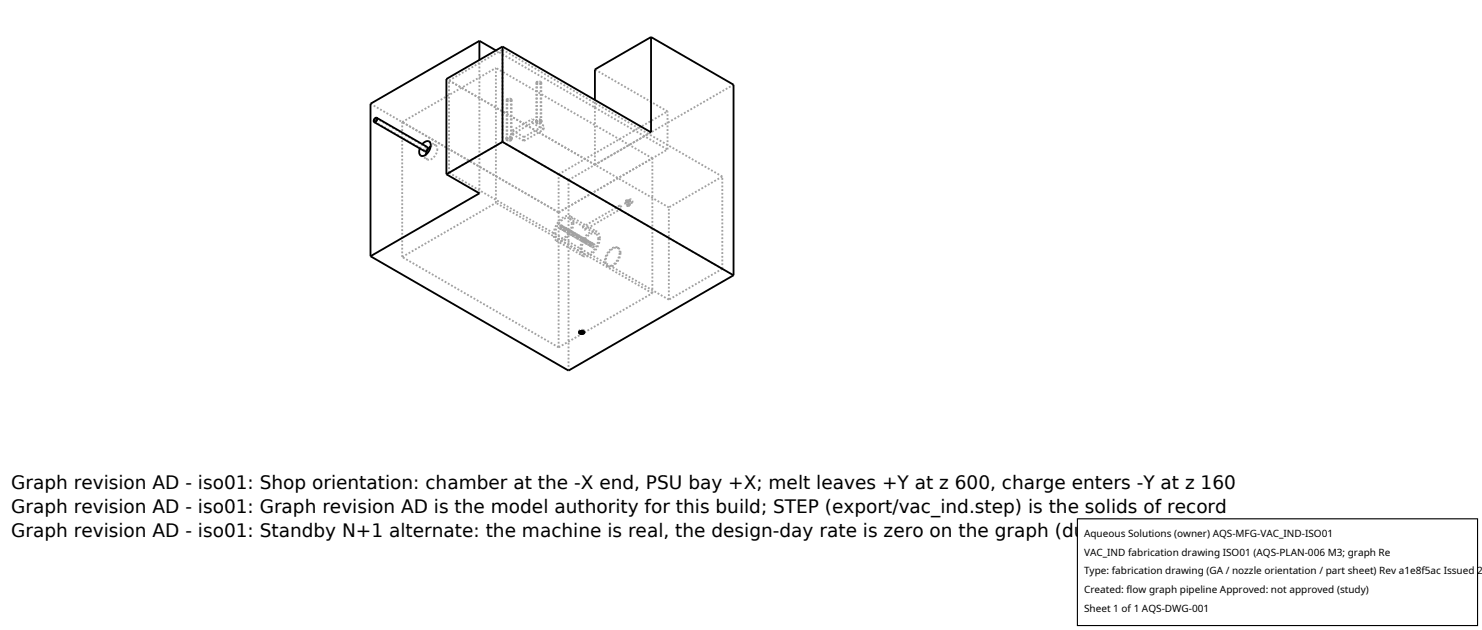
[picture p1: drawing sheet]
<svg xmlns="http://www.w3.org/2000/svg" width="212mm" height="90mm" viewBox="0 0 212 90" stroke-linecap="round" stroke-linejoin="round" font-family="sans-serif">
<g fill="none" stroke="#a0a0a0" stroke-width=".26" stroke-dasharray=".3 .3" stroke-linecap="butt">
<path d="M52.9 14.8l26.9 15.5M53.5 17.4l7.2 4.1M53.8 16.9l7.2 4.2M57.4 17.4l13.4-7.7M64.1 11.5l7.7-4.4M68.5 14v-5.4M68.5 14l-4.7-2.7M70.8 7.2l14.2 8.2M72.3 19.7l.1 .2h.3h.3l.1-.2M72.3 19.9l.1 .1 .3 .1 .3-.1 .1-.1M72.3 19.7v.2M72.4 19.9l.2-.2h.4"/>
<path d="M72.4 14.3l.1-.2h.5M72.4 14.3v5.6M72.5 14.3l.1-.2 .3 .1M72.5 19.9l.1-.2 .3 .1M72.5 14.3v5.6M72.9 14.2l.1 .1M72.9 19.8l.1 .1M73 19.7l.1 .2M73 14.1l.1 .2M73 14.3l-.3 .1-.2-.1M73 19.9l-.3 .1-.2-.1M73 14.3v5.6"/>
<path d="M73 19.6l-.4-.1-.3 .2M73 19.7h-.4l-.3 .2M73.1 19.9l-.4 .2-.2-.1-.1-.1M73.1 14.3l-.4 .2-.2-.1-.1-.1M73.1 14.3v5.6M73.1 19.7l-.1-.1M73.1 19.9l-.1-.2M73.1 19.7v.2M73.2 19.2l2.8-1.7M73.2 19.2l1.6 .9M73.2 19.2v-.6M73.2 18.6l2.8-1.6"/>
<path d="M74.8 19.6l-1.6-1M74.8 19.6l2.9-1.7M76 17.5l1.7 1M76 17.5v-.5M76.6 17.3l.1 .1 .2 .1 .3-.1 .1-.1M76.6 17.4l.1 .2 .3 .1 .2-.1 .1-.2M76.6 17.3v.1M76.6 17.4l.2-.2 .4 .1M76.6 11.8l.2-.2 .4 .1M76.6 11.8v5.6M76.7 11.8l.2-.1h.2M76.7 17.4l.2-.1h.2"/>
<path d="M76.7 11.8v5.6M77.1 11.7l.1 .1M77.1 17.3l.1 .1M77.2 17.3l.1 .1M77.2 11.7l.1 .1M77.2 11.8l-.2 .2-.3-.2M77.2 17.4l-.2 .2-.3-.2M77.2 11.8v5.6M77.2 17.1h-.4l-.2 .2M77.2 17.3l-.4-.1-.2 .2M77.3 17.4l-.1 .2h-.2h-.3l-.1-.2M77.3 11.8l-.3 .2h-.3l-.1-.2"/>
<path d="M77.3 11.8v5.6M77.3 17.3l-.1-.2M77.3 17.4l-.1-.1M77.3 17.3v.1M77.7 18.5v-.6M77.7 17.9l-1.7-.9M85 15.4l10.3 5.9M85 15.4v-1.1M95.3 15.9l-10.3-6M57.4 36.7l13.4-7.7M57.4 36.7v-19.3M60 21.2l.3-.6"/>
<path d="M60.1 22.2l1 .6M60.7 21.5h.2l.1-.3M61 21.1l-.3 .1v.3M61 21h-.2l-.1 .2-.1 .2 .1 .2M61 21.2v-.1M61.1 22.8l-.3-.3v-.4M61.3 20.2l.9 .5M61.5 20.9l.4-.2h.3M62.2 20.7l.2 .3 .1 .3M62.5 21.3l-.2 .6-.4 .6-.4 .3h-.4M64.1 24.7v-13.2M64.1 24.7l7.7-4.4"/>
<path d="M68.5 27.6v-13.6M70.8 29v-19.3M71.8 20.3v-13.2M74.8 20.1l2.9-1.6M74.8 20.1v-.5M79.5 34.4l.3 .1 .4-.1 .8-.5 .7-1 .2-1.1M79.5 34.4l3.8 2.2M79.7 34.1h.6l.7-.5 .5-.8 .2-.8M79.7 34.1l3.7 2.2M79.8 30.3v-5.4M79.8 24.9l15.5-9M79.8 30.3l15.5-9"/>
<path d="M79.8 30.3l13.4-7.7M79.8 30.3l-22.4-12.9M79.9 32.6h.2l.1-.3M79.9 32.6l.4 .2M80 32.5l.2-.2M80 32.5l.4 .3M80.2 32.3l-.2 .1v.1M80.2 32.3l.3 .2M80.2 32.2l-.3 .1v.3M80.2 32.2l.4 .2M80.2 32.3v-.1M80.3 32.8h.2l.1-.3"/>
<path d="M80.4 32.8l.2-.3M80.5 32.5l-.2 .1 .1 .2M80.6 33l.1-.1 .2-.3M80.6 33l.3 .2M80.6 32.5h-.1M80.6 32.4l-.3 .1v.3M80.6 32.9l.2-.2M80.6 32.9l.4 .2M80.6 32.5v-.1M80.8 32.6l-.2 .1v.2M80.8 32.6l.3 .2M80.8 32.7v-.1"/>
<path d="M80.8 32.5l-.2 .2v.3M80.8 32.5l.4 .3M80.9 32.6l-.1-.1M80.9 33.2l.2-.1 .1-.2M81 33.1l.2-.2M81.1 32.8l-.1 .1v.2M81.2 33.3h.2l.1-.3M81.2 33.3l.3 .2M81.2 32.9l-.1-.1M81.2 32.8l-.3 .1v.3M81.2 25.7l-1.4-.8M81.2 25.7l23.6-13.6"/>
<path d="M81.2 33.2l.2-.2M81.2 33.2l.4 .3M81.2 32.9v-.1M81.3 31.2l-.4-.1-.4 .2-.5 .4-.4 .5-.2 .6-.1 .6 .1 .4 .3 .3M81.3 31.2l3.8 2.2M81.4 33l-.2 .1v.1M81.4 33l.4 .2M81.4 32.9l-.2 .1v.3M81.4 32.9l.4 .2M81.5 33l-.1-.1M81.5 30.9l-.4-.1-.6 .2-.6 .5-.4 .6-.3 .7-.1 .7 .1 .5 .3 .4M81.5 30.9l3.8 2.2"/>
<path d="M81.5 33.5h.2l.1-.3M81.6 33.5l.2-.2M81.7 32l-.1-.5-.3-.3M81.8 33.2l-.2 .1v.2M81.8 33.7l.2-.1 .1-.2M81.8 33.7l.4 .2M81.8 33.3v-.1M81.8 33.1l-.3 .2v.2M81.8 33.6l.2-.2M81.8 33.6l.4 .2M81.8 33.2v-.1M81.9 31.8l-.1-.5-.3-.4"/>
<path d="M82 33.3l-.2 .1v.2M82 33.3l.4 .2M82 33.4v-.1M82 33.2l-.2 .2v.3M82 33.2l.4 .3M82.1 33.4l-.1-.2M82.2 33.9l.1-.1 .2-.2M82.2 33.8l.2-.2M82.4 33.5l-.2 .1v.2M82.4 34h.2l.1-.3M82.4 34l.4 .2M82.4 33.6v-.1"/>
<path d="M82.4 33.5l-.2 .1v.3M82.4 34l.2-.3M82.5 33.6l-.1-.1M82.6 33.7h-.2v.3M82.6 33.7l.4 .2M82.6 33.6l-.2 .1v.3M82.6 33.6l.4 .2M82.7 33.7l-.1-.1M82.8 34.2h.2l.1-.3M82.8 34.2l.2-.2M83 33.9l-.2 .1v.2M83 34.4l.2-.1 .1-.2"/>
<path d="M83 34.4l.4 .2M83 34v-.1M83 33.8l-.2 .2v.2M83 34.3l.2-.2M83 34.3l.4 .2M83.1 33.9l-.1-.1M83.2 34l-.2 .1v.2M83.2 34l.4 .2M83.2 34.1v-.1M83.3 33.9l-.3 .2v.3M83.3 33.9l.3 .3M83.3 36.6h.3h.4l.8-.6 .6-.9 .3-1.1"/>
<path d="M83.3 34.1v-.2M83.3 32.4v.2l.3 .2M83.4 34.6l.2-.1 .1-.2M83.4 34.5l.2-.2M83.4 36.3h.6l.7-.5 .6-.8 .1-.9M83.4 32.4h-.1M83.6 32.8v-.2l-.2-.2M83.6 34.2l-.2 .1v.2M83.6 34.7h.2l.1-.3M83.6 34.7l.4 .3M83.6 34.3v-.1M83.6 34.2l-.2 .1v.3"/>
<path d="M83.7 34.7l.2-.2M83.7 34.7l.3 .2M83.7 34.3l-.1-.1M83.8 34.4l-.1 .1v.2M83.8 34.4l.4 .2M83.9 34.5l-.1-.1M83.9 34.3l-.3 .2v.2M83.9 34.3l.3 .2M83.9 34.4v-.1M84 35l.2-.1 .1-.3M84 34.9l.2-.2M84.2 34.6l-.2 .1v.2"/>
<path d="M84.2 35.1l.2-.1 .1-.2M84.2 35.1l.4 .2M84.2 34.7v-.1M84.2 34.5l-.2 .2v.3M84.3 35l.2-.2M84.3 35l.4 .2M84.3 34.6l-.1-.1M84.4 34.7l-.1 .1v.2M84.4 34.7l.4 .2M84.5 34.8l-.1-.1M84.5 34.7l-.3 .1v.3M84.5 34.7l.4 .2"/>
<path d="M84.5 34.8v-.1M84.6 35.3l.2-.1 .1-.2M84.7 35.2l.2-.2M84.8 34.9l-.2 .2 .1 .1M84.9 35l-.1-.1M84.9 34.9l-.3 .1v.3M84.9 35v-.1M85 23.5v-8.1M85 23.5l8-4.6M85 23.5l-16.5-9.5M85.1 33.4l-.4-.1-.5 .2-.4 .3-.4 .5-.2 .6-.1 .5 .1 .5 .2 .4M85.3 33.1l-.5-.1-.6 .2-.5 .4-.5 .7-.3 .7-.1 .7 .2 .5 .3 .4"/>
<path d="M85.4 34.1l-.1-.4-.2-.3M85.7 34l-.1-.6-.3-.3M86.7 38h.5l.6-.4 .5-.8 .2-.8M86.7 38h.1M86.8 38l-.2-.3-.1-.4 .3-1 .4-.5 .4-.3 .4-.1h.3M88.2 35.4l-.3-.1-.4 .1-.8 .8-.3 1 .1 .5 .2 .3M88.2 35.4h.1M88.3 35.4l.2 .3 .1 .4M88.5 29.4h.1M88.5 29.4l-5.2 3M88.5 36l-.1-.4-.2-.2M88.6 29.4l.2 .2-.1 .2"/>
<path d="M88.6 36.1l-.1 .8-.5 .7-.6 .4h-.6M88.7 29.8l-.2-.1v-.3M88.7 29.8l-5.1 3M89.3 28.7h.2M89.4 28.8h.1M89.5 28.6h.2M89.5 28.6l-.2 .1M89.5 28.7l.3 .4v.3M89.5 28.8l.2 .3v.2M89.6 28.8h.1M89.6 28.8h-.2M89.7 29.3l-.3-.2v-.3"/>
<path d="M89.7 28.6l.3 .4-.1 .3M89.7 28.8l.1 .2v.2M89.7 28.6l.2 .1M89.8 29.4h-.3l-.2-.2-.1-.3 .1-.2M89.8 29.2l-.2-.2v-.2M89.8 29.2l-.1 .1M89.9 28.7l.1 .2v.2M89.9 29.3h-.2l-.2-.2-.1-.3 .1-.2M89.9 29.3l-.1 .1M90 29.1l-.3-.2v-.3M90 28.5v.3l.3 .1M90 28.5l-.3 .1"/>
<path d="M90.2 28.5h-.2M90.3 28.9v-.2l-.1-.2M90.3 28.9l-.3 .2M93.2 22.6l-22.4-12.9M95.3 21.3v-5.4M95.5 29.6l-31.4-18.1M103.2 25.2l-7.7 4.4M103.2 38.4v-13.2M103.2 38.4l-7.7 4.4M103.2 25.2l-31.4-18.1M103.2 38.4l-31.4-18.1M79.8 49.6l13.4-7.7"/>
<path d="M79.8 49.6l-22.4-12.9M79.8 49.6v-19.3M81.2 52.9v-27.2M82.7 47.3v.1M82.7 47.3v.2M82.7 47.4l.3 .1 .4-.1M82.7 47.3l.1 .2h.3h.2l.1-.2M82.8 47.3l.1 .1M82.8 47.3v.2M83.3 47.2h-.3l-.2 .1M83.3 47.4v-.1M83.3 47.2l-.3-.1-.3 .2"/>
<path d="M83.3 47.3v-.1M83.3 47.3v.2M83.4 47.2l-.5-.1-.2 .2M83.4 47.3l-.1-.1M83.4 47.3v.1M83.4 47.4l.1-.1M83.5 47.3l-.1-.1M83.5 47.3v.2M93.2 41.9l-22.4-12.9M93.2 41.9v-19.3M95.5 42.8v-13.2M95.5 42.8l-31.4-18.1"/>
</g>
<g fill="none" stroke="#000" stroke-width=".26">
<path d="M53.5 17l.2-.1 .1 .1-.1 .3-.2 .1-.1-.2zM53.8 16.8l7.2 4.2 .1 .1-.1 .3-.3 .2-7.3-4.2M53.8 16.8l.1 .2-.1 .3-.4 .1M53.8 16.8h-.2l-.2 .2v.3v.1M68.5 5.8l-15.6 9v21.8M68.5 5.8l2.3 1.4M68.5 5.8v2.8M71.8 6.7l-8 4.6v13.6M71.8 6.7v13.6M93 5.3l11.8 6.8v27.2M93 5.3l-8 4.6v4.4M93 5.3v13.6l-21.2-12.2"/>
<path d="M52.9 36.6l28.3 16.3 23.6-13.6M60.3 20.6l.6-.4h.3l.2 .1 .1 .6-.2 .7-.6 .5-.5 .2-.3-.4 .1-.7M61.5 20.9l-.4 .5-.3 .7M63.8 24.9l4.7 2.7-15.6 9M71.8 20.3l-8 4.6M71.8 20.3l33 19M82.7 47.4v.1M82.7 47.5l.3-.2h.3l.1 .2M82.7 47.5l.4 .2 .2-.1 .1-.1M82.7 47.4l.5-.1 .3 .2-.2 .2h-.3l-.3-.1zM82.9 47.4l.3-.1 .1 .2-.3 .1-.2-.1zM82.9 47.4h.4"/>
<path d="M83.4 47.4v.1"/>
</g>
<path d="M153.9 74.1h57.1v15.2h-57.1z" fill="#fff" stroke="#000" stroke-width=".16"/>
<g font-size="2.6">
<text x="1.6" y="69.8">Graph revision AD - iso01: Shop orientation: chamber at the -X end, PSU bay +X; melt leaves +Y at z 600, charge enters -Y at z 160</text>
<text x="1.6" y="73.3">Graph revision AD - iso01: Graph revision AD is the model authority for this build; STEP (export/vac_ind.step) is the solids of record</text>
<text x="1.6" y="76.7">Graph revision AD - iso01: Standby N+1 alternate: the machine is real, the design-day rate is zero on the graph (duty section 2)</text>
</g>
<g font-size="1.4">
<text x="154.8" y="76.6">Aqueous Solutions (owner) AQS-MFG-VAC_IND-ISO01</text>
<text x="154.8" y="79.3">VAC_IND fabrication drawing ISO01 (AQS-PLAN-006 M3; graph Re</text>
<text x="154.8" y="82">Type: fabrication drawing (GA / nozzle orientation / part sheet) Rev a1e8f5ac Issued 2</text>
<text x="154.8" y="84.7">Created: flow graph pipeline Approved: not approved (study)</text>
<text x="154.8" y="87.4">Sheet 1 of 1 AQS-DWG-001</text>
</g>
</svg>
